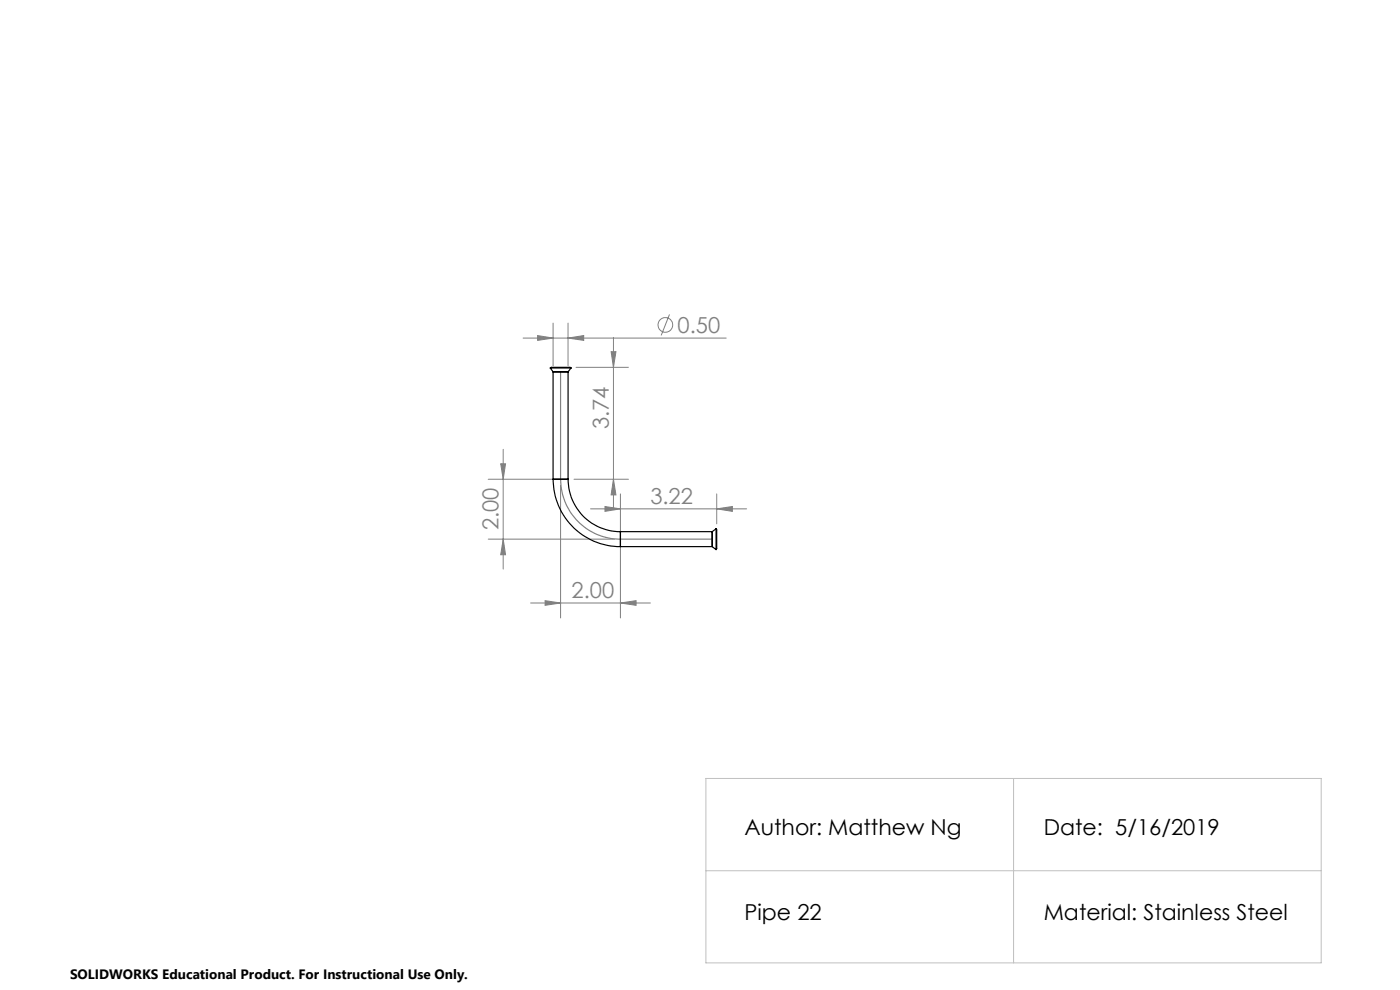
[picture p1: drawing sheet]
<svg xmlns="http://www.w3.org/2000/svg" width="297mm" height="210mm" viewBox="0 0 297 210" stroke-linecap="round" stroke-linejoin="round" font-family="sans-serif">
<g fill="none" stroke="#808080" stroke-width=".21">
<path d="M111 71.7h43.1M114.1 71.2l3.2 .5-3.2 .5zM117.3 68.5v9.1M120.5 71.7l3.3-.5v1zM120.5 68.5v9.1M122.2 77.9h11.1M129.6 74.6h1.1l-.6 3.3zM130.1 71.6v36.4M142 66.7l-1.7 4.4M106.2 98.4h1l-.4 3.3zM106.8 95.3v25.4M103.6 101.7h14.1"/>
<path d="M103.6 114.4h26.8M106.8 114.4l.4 3.3h-1zM118.9 102.9v28.2M121.8 101.7h11.5M125.3 107.9h33.1M128.3 107.4l3.3 .5-3.3 .6zM130.1 101.7l.6 3.3h-1.1zM131.6 104.8v8.3M131.6 115.6v15.5M152 107.9l3.4-.5v1.1zM152 104.8v6.3M112.6 127.9h25.4"/>
<path d="M115.6 127.4l3.3 .5-3.3 .5zM131.6 127.9l3.3-.5v1z"/>
<circle cx="141.1" cy="68.9" r="1.55"/>
</g>
<path d="M118.9 78.9v22.8a12.7 12.7 0 0 0 12.7 12.7h19.5" fill="none" stroke="#808080" stroke-width=".25"/>
<path d="M149.8 165.1h130.5v39.1h-130.5zM215 165.1v39.1M149.8 184.7h130.5" fill="none" stroke="#c0c0c0" stroke-width=".21"/>
<g fill="#808080">
<path d="M131.6 127.9l3.3-.5v1zM115.6 127.4l3.3 .5-3.3 .5z"/>
<path d="M114.1 71.2l3.2 .5-3.2 .5zM120.5 71.7l3.3-.5v1z"/>
<path d="M130.1 101.7l.6 3.3h-1.1zM129.6 74.6h1.1l-.6 3.3zM106.8 114.4l.4 3.3h-1zM106.2 98.4h1l-.4 3.3z"/>
<path d="M128.3 107.4l3.3 .5-3.3 .6zM152 107.9l3.4-.5v1.1z"/>
</g>
<g fill="none" stroke="#000" stroke-width=".25">
<path d="M116.7 78.1h4.4M116.7 78.1l.2-.2h4l.2 .2M116.7 78.1l.6 .8M117.3 78.9h3.2M117.3 78.9v22.8M120.5 78.9v22.8M121.1 78.1l-.6 .8M117.3 101.7a14.3 14.3 0 0 0 14.3 14.2M117.3 101.7h3.2M120.5 101.7a11.1 11.1 0 0 0 11.1 11.1M131.6 112.8v3.1M131.6 115.9h19.5"/>
<path d="M131.6 112.8h19.5M151.1 112.8v3.1M151.1 115.9l.8 .7M151.9 112.2v4.4M151.9 112.2l.1 .2v4l-.1 .2M151.9 112.2l-.8 .6"/>
</g>
<g font-size="4.7" fill="#808080">
<text x="143.7" y="70.6">0.50</text>
<text x="129.2" y="91.1" transform="rotate(-90 129.2 91.1)">3.74</text>
<text x="138" y="106.9">3.22</text>
<text x="105.7" y="112.5" transform="rotate(-90 105.7 112.5)">2.00</text>
<text x="121.3" y="126.9">2.00</text>
</g>
<g font-size="4.7">
<text x="157.9" y="177.1">Author: Matthew Ng</text>
<text x="221.4" y="177.1">Date: 5/16/2019</text>
<text x="157.9" y="195.2">Pipe 22</text>
<text x="221.4" y="195.2">Material: Stainless Steel</text>
</g>
<text font-size="2.9" x="14.9" y="207.6">SOLIDWORKS Educational Product. For Instructional Use Only.</text>
</svg>
